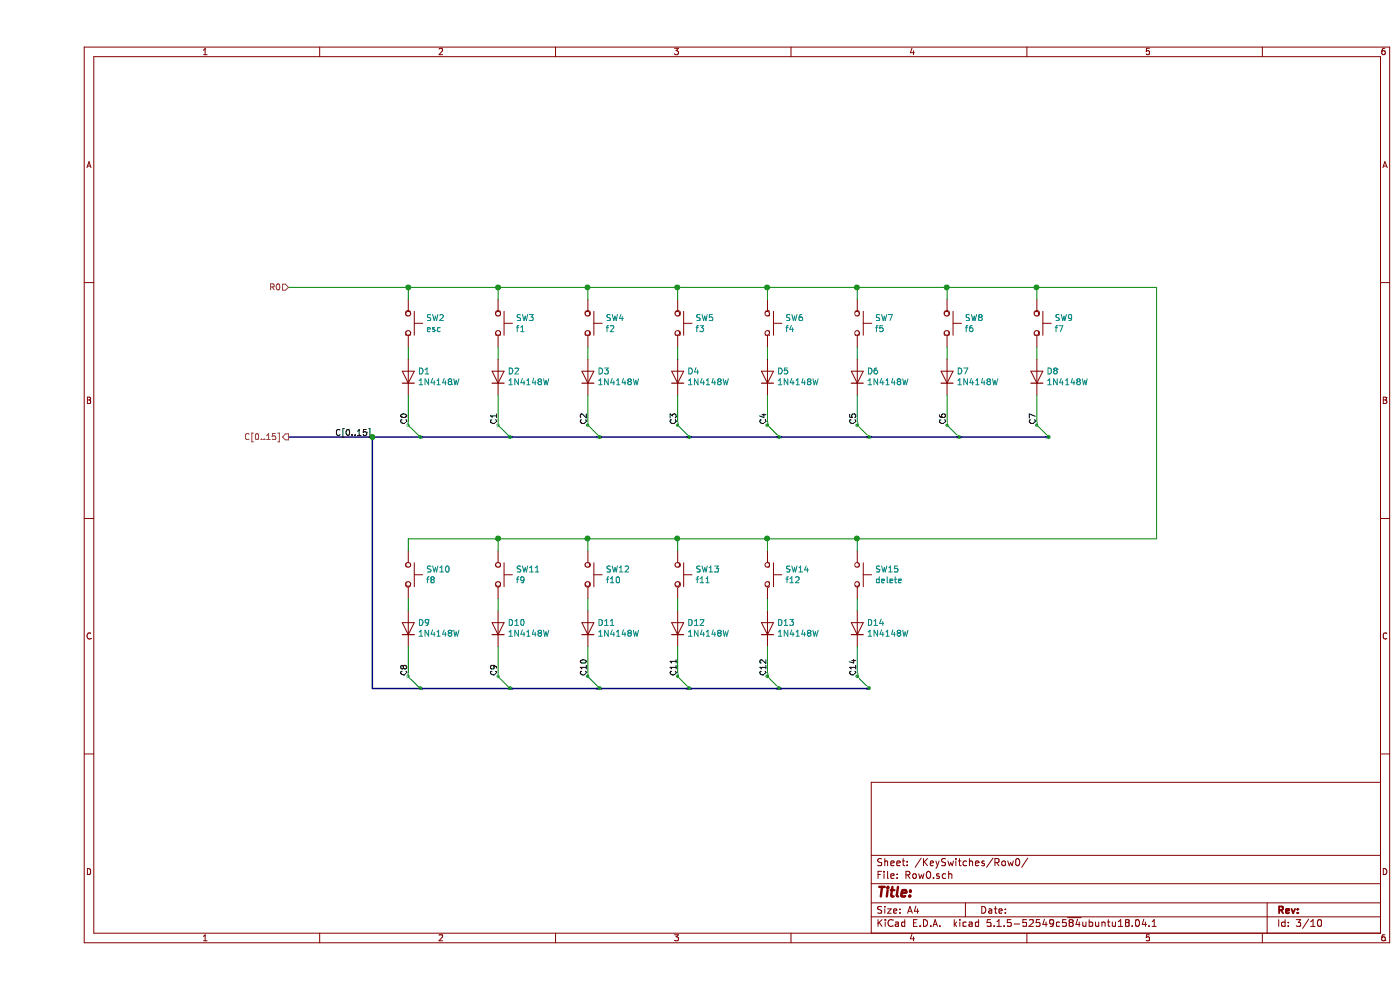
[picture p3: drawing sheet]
EESchema Schematic File Version 4
EELAYER 30 0
EELAYER END
$Descr A4 11693 8268
encoding utf-8
Sheet 3 10
Title ""
Date ""
Rev ""
Comp ""
Comment1 ""
Comment2 ""
Comment3 ""
Comment4 ""
$EndDescr
$Comp
L Switch:SW_Push SW?
U 1 1
P 3100 2700
AR Path="/5E697948/5E6D9949" Ref="SW?"  Part="1" 
AR Path="/5E697948/5E6CDE4B/5E6D9949" Ref="SW2"  Part="1" 
F 0 "SW2" V 3054 2848 50  0000 L CNN
F 1 "esc" V 3145 2848 50  0000 L CNN
F 2 "Button_Switch_Keyboard:SW_Cherry_MX_1.00u_PCB" H 3100 2900 50  0001 C CNN
F 3 "~" H 3100 2900 50  0001 C CNN
	1    3100 2700
	0    1    1    0   
$EndComp
$Comp
L Diode:1N4148W D?
U 1 1
P 3100 3150
AR Path="/5E697948/5E6D994F" Ref="D?"  Part="1" 
AR Path="/5E697948/5E6CDE4B/5E6D994F" Ref="D1"  Part="1" 
F 0 "D1" V 3146 3070 50  0000 R CNN
F 1 "1N4148W" V 3055 3070 50  0000 R CNN
F 2 "Diode_SMD:D_SOD-123" H 3100 2975 50  0001 C CNN
F 3 "https://www.vishay.com/docs/85748/1n4148w.pdf" H 3100 3150 50  0001 C CNN
	1    3100 3150
	0    -1   -1   0   
$EndComp
Wire Wire Line
	3100 2900 3100 3000
Text HLabel 2100 2400 0    50   Input ~ 0
R0
Wire Wire Line
	2100 2400 3100 2400
Wire Wire Line
	3100 2400 3100 2500
$Comp
L Switch:SW_Push SW?
U 1 1
P 3850 2700
AR Path="/5E697948/5E6D9959" Ref="SW?"  Part="1" 
AR Path="/5E697948/5E6CDE4B/5E6D9959" Ref="SW3"  Part="1" 
F 0 "SW3" V 3804 2848 50  0000 L CNN
F 1 "f1" V 3895 2848 50  0000 L CNN
F 2 "Button_Switch_Keyboard:SW_Cherry_MX_1.00u_PCB" H 3850 2900 50  0001 C CNN
F 3 "~" H 3850 2900 50  0001 C CNN
	1    3850 2700
	0    1    1    0   
$EndComp
$Comp
L Diode:1N4148W D?
U 1 1
P 3850 3150
AR Path="/5E697948/5E6D995F" Ref="D?"  Part="1" 
AR Path="/5E697948/5E6CDE4B/5E6D995F" Ref="D2"  Part="1" 
F 0 "D2" V 3896 3070 50  0000 R CNN
F 1 "1N4148W" V 3805 3070 50  0000 R CNN
F 2 "Diode_SMD:D_SOD-123" H 3850 2975 50  0001 C CNN
F 3 "https://www.vishay.com/docs/85748/1n4148w.pdf" H 3850 3150 50  0001 C CNN
	1    3850 3150
	0    -1   -1   0   
$EndComp
Wire Wire Line
	3850 2900 3850 3000
Wire Wire Line
	3850 2400 3850 2500
$Comp
L Switch:SW_Push SW?
U 1 1
P 4600 2700
AR Path="/5E697948/5E6D9967" Ref="SW?"  Part="1" 
AR Path="/5E697948/5E6CDE4B/5E6D9967" Ref="SW4"  Part="1" 
F 0 "SW4" V 4554 2848 50  0000 L CNN
F 1 "f2" V 4645 2848 50  0000 L CNN
F 2 "Button_Switch_Keyboard:SW_Cherry_MX_1.00u_PCB" H 4600 2900 50  0001 C CNN
F 3 "~" H 4600 2900 50  0001 C CNN
	1    4600 2700
	0    1    1    0   
$EndComp
$Comp
L Diode:1N4148W D?
U 1 1
P 4600 3150
AR Path="/5E697948/5E6D996D" Ref="D?"  Part="1" 
AR Path="/5E697948/5E6CDE4B/5E6D996D" Ref="D3"  Part="1" 
F 0 "D3" V 4646 3070 50  0000 R CNN
F 1 "1N4148W" V 4555 3070 50  0000 R CNN
F 2 "Diode_SMD:D_SOD-123" H 4600 2975 50  0001 C CNN
F 3 "https://www.vishay.com/docs/85748/1n4148w.pdf" H 4600 3150 50  0001 C CNN
	1    4600 3150
	0    -1   -1   0   
$EndComp
Wire Wire Line
	4600 2900 4600 3000
Wire Wire Line
	4600 2400 4600 2500
$Comp
L Switch:SW_Push SW?
U 1 1
P 5350 2700
AR Path="/5E697948/5E6D9975" Ref="SW?"  Part="1" 
AR Path="/5E697948/5E6CDE4B/5E6D9975" Ref="SW5"  Part="1" 
F 0 "SW5" V 5304 2848 50  0000 L CNN
F 1 "f3" V 5395 2848 50  0000 L CNN
F 2 "Button_Switch_Keyboard:SW_Cherry_MX_1.00u_PCB" H 5350 2900 50  0001 C CNN
F 3 "~" H 5350 2900 50  0001 C CNN
	1    5350 2700
	0    1    1    0   
$EndComp
$Comp
L Diode:1N4148W D?
U 1 1
P 5350 3150
AR Path="/5E697948/5E6D997B" Ref="D?"  Part="1" 
AR Path="/5E697948/5E6CDE4B/5E6D997B" Ref="D4"  Part="1" 
F 0 "D4" V 5396 3070 50  0000 R CNN
F 1 "1N4148W" V 5305 3070 50  0000 R CNN
F 2 "Diode_SMD:D_SOD-123" H 5350 2975 50  0001 C CNN
F 3 "https://www.vishay.com/docs/85748/1n4148w.pdf" H 5350 3150 50  0001 C CNN
	1    5350 3150
	0    -1   -1   0   
$EndComp
Wire Wire Line
	5350 2900 5350 3000
Wire Wire Line
	5350 2400 5350 2500
$Comp
L Switch:SW_Push SW?
U 1 1
P 6100 2700
AR Path="/5E697948/5E6D9983" Ref="SW?"  Part="1" 
AR Path="/5E697948/5E6CDE4B/5E6D9983" Ref="SW6"  Part="1" 
F 0 "SW6" V 6054 2848 50  0000 L CNN
F 1 "f4" V 6145 2848 50  0000 L CNN
F 2 "Button_Switch_Keyboard:SW_Cherry_MX_1.00u_PCB" H 6100 2900 50  0001 C CNN
F 3 "~" H 6100 2900 50  0001 C CNN
	1    6100 2700
	0    1    1    0   
$EndComp
$Comp
L Diode:1N4148W D?
U 1 1
P 6100 3150
AR Path="/5E697948/5E6D9989" Ref="D?"  Part="1" 
AR Path="/5E697948/5E6CDE4B/5E6D9989" Ref="D5"  Part="1" 
F 0 "D5" V 6146 3070 50  0000 R CNN
F 1 "1N4148W" V 6055 3070 50  0000 R CNN
F 2 "Diode_SMD:D_SOD-123" H 6100 2975 50  0001 C CNN
F 3 "https://www.vishay.com/docs/85748/1n4148w.pdf" H 6100 3150 50  0001 C CNN
	1    6100 3150
	0    -1   -1   0   
$EndComp
Wire Wire Line
	6100 2900 6100 3000
Wire Wire Line
	6100 2400 6100 2500
$Comp
L Switch:SW_Push SW?
U 1 1
P 6850 2700
AR Path="/5E697948/5E6D9991" Ref="SW?"  Part="1" 
AR Path="/5E697948/5E6CDE4B/5E6D9991" Ref="SW7"  Part="1" 
F 0 "SW7" V 6804 2848 50  0000 L CNN
F 1 "f5" V 6895 2848 50  0000 L CNN
F 2 "Button_Switch_Keyboard:SW_Cherry_MX_1.00u_PCB" H 6850 2900 50  0001 C CNN
F 3 "~" H 6850 2900 50  0001 C CNN
	1    6850 2700
	0    1    1    0   
$EndComp
$Comp
L Diode:1N4148W D?
U 1 1
P 6850 3150
AR Path="/5E697948/5E6D9997" Ref="D?"  Part="1" 
AR Path="/5E697948/5E6CDE4B/5E6D9997" Ref="D6"  Part="1" 
F 0 "D6" V 6896 3070 50  0000 R CNN
F 1 "1N4148W" V 6805 3070 50  0000 R CNN
F 2 "Diode_SMD:D_SOD-123" H 6850 2975 50  0001 C CNN
F 3 "https://www.vishay.com/docs/85748/1n4148w.pdf" H 6850 3150 50  0001 C CNN
	1    6850 3150
	0    -1   -1   0   
$EndComp
Wire Wire Line
	6850 2900 6850 3000
Wire Wire Line
	6850 2400 6850 2500
$Comp
L Switch:SW_Push SW?
U 1 1
P 7600 2700
AR Path="/5E697948/5E6D999F" Ref="SW?"  Part="1" 
AR Path="/5E697948/5E6CDE4B/5E6D999F" Ref="SW8"  Part="1" 
F 0 "SW8" V 7554 2848 50  0000 L CNN
F 1 "f6" V 7645 2848 50  0000 L CNN
F 2 "Button_Switch_Keyboard:SW_Cherry_MX_1.00u_PCB" H 7600 2900 50  0001 C CNN
F 3 "~" H 7600 2900 50  0001 C CNN
	1    7600 2700
	0    1    1    0   
$EndComp
$Comp
L Diode:1N4148W D?
U 1 1
P 7600 3150
AR Path="/5E697948/5E6D99A5" Ref="D?"  Part="1" 
AR Path="/5E697948/5E6CDE4B/5E6D99A5" Ref="D7"  Part="1" 
F 0 "D7" V 7646 3070 50  0000 R CNN
F 1 "1N4148W" V 7555 3070 50  0000 R CNN
F 2 "Diode_SMD:D_SOD-123" H 7600 2975 50  0001 C CNN
F 3 "https://www.vishay.com/docs/85748/1n4148w.pdf" H 7600 3150 50  0001 C CNN
	1    7600 3150
	0    -1   -1   0   
$EndComp
Wire Wire Line
	7600 2900 7600 3000
Wire Wire Line
	7600 2400 7600 2500
$Comp
L Switch:SW_Push SW?
U 1 1
P 8350 2700
AR Path="/5E697948/5E6D99AD" Ref="SW?"  Part="1" 
AR Path="/5E697948/5E6CDE4B/5E6D99AD" Ref="SW9"  Part="1" 
F 0 "SW9" V 8304 2848 50  0000 L CNN
F 1 "f7" V 8395 2848 50  0000 L CNN
F 2 "Button_Switch_Keyboard:SW_Cherry_MX_1.00u_PCB" H 8350 2900 50  0001 C CNN
F 3 "~" H 8350 2900 50  0001 C CNN
	1    8350 2700
	0    1    1    0   
$EndComp
$Comp
L Diode:1N4148W D?
U 1 1
P 8350 3150
AR Path="/5E697948/5E6D99B3" Ref="D?"  Part="1" 
AR Path="/5E697948/5E6CDE4B/5E6D99B3" Ref="D8"  Part="1" 
F 0 "D8" V 8396 3070 50  0000 R CNN
F 1 "1N4148W" V 8305 3070 50  0000 R CNN
F 2 "Diode_SMD:D_SOD-123" H 8350 2975 50  0001 C CNN
F 3 "https://www.vishay.com/docs/85748/1n4148w.pdf" H 8350 3150 50  0001 C CNN
	1    8350 3150
	0    -1   -1   0   
$EndComp
Wire Wire Line
	8350 2900 8350 3000
Wire Wire Line
	8350 2400 8350 2500
$Comp
L Switch:SW_Push SW?
U 1 1
P 3100 4800
AR Path="/5E697948/5E6D99BB" Ref="SW?"  Part="1" 
AR Path="/5E697948/5E6CDE4B/5E6D99BB" Ref="SW10"  Part="1" 
F 0 "SW10" V 3054 4948 50  0000 L CNN
F 1 "f8" V 3145 4948 50  0000 L CNN
F 2 "Button_Switch_Keyboard:SW_Cherry_MX_1.00u_PCB" H 3100 5000 50  0001 C CNN
F 3 "~" H 3100 5000 50  0001 C CNN
	1    3100 4800
	0    1    1    0   
$EndComp
$Comp
L Diode:1N4148W D?
U 1 1
P 3100 5250
AR Path="/5E697948/5E6D99C1" Ref="D?"  Part="1" 
AR Path="/5E697948/5E6CDE4B/5E6D99C1" Ref="D9"  Part="1" 
F 0 "D9" V 3146 5170 50  0000 R CNN
F 1 "1N4148W" V 3055 5170 50  0000 R CNN
F 2 "Diode_SMD:D_SOD-123" H 3100 5075 50  0001 C CNN
F 3 "https://www.vishay.com/docs/85748/1n4148w.pdf" H 3100 5250 50  0001 C CNN
	1    3100 5250
	0    -1   -1   0   
$EndComp
Wire Wire Line
	3100 5000 3100 5100
Wire Wire Line
	3100 4500 3100 4600
$Comp
L Switch:SW_Push SW?
U 1 1
P 3850 4800
AR Path="/5E697948/5E6D99C9" Ref="SW?"  Part="1" 
AR Path="/5E697948/5E6CDE4B/5E6D99C9" Ref="SW11"  Part="1" 
F 0 "SW11" V 3804 4948 50  0000 L CNN
F 1 "f9" V 3895 4948 50  0000 L CNN
F 2 "Button_Switch_Keyboard:SW_Cherry_MX_1.00u_PCB" H 3850 5000 50  0001 C CNN
F 3 "~" H 3850 5000 50  0001 C CNN
	1    3850 4800
	0    1    1    0   
$EndComp
$Comp
L Diode:1N4148W D?
U 1 1
P 3850 5250
AR Path="/5E697948/5E6D99CF" Ref="D?"  Part="1" 
AR Path="/5E697948/5E6CDE4B/5E6D99CF" Ref="D10"  Part="1" 
F 0 "D10" V 3896 5170 50  0000 R CNN
F 1 "1N4148W" V 3805 5170 50  0000 R CNN
F 2 "Diode_SMD:D_SOD-123" H 3850 5075 50  0001 C CNN
F 3 "https://www.vishay.com/docs/85748/1n4148w.pdf" H 3850 5250 50  0001 C CNN
	1    3850 5250
	0    -1   -1   0   
$EndComp
Wire Wire Line
	3850 5000 3850 5100
Wire Wire Line
	3850 4500 3850 4600
$Comp
L Switch:SW_Push SW?
U 1 1
P 4600 4800
AR Path="/5E697948/5E6D99D7" Ref="SW?"  Part="1" 
AR Path="/5E697948/5E6CDE4B/5E6D99D7" Ref="SW12"  Part="1" 
F 0 "SW12" V 4554 4948 50  0000 L CNN
F 1 "f10" V 4645 4948 50  0000 L CNN
F 2 "Button_Switch_Keyboard:SW_Cherry_MX_1.00u_PCB" H 4600 5000 50  0001 C CNN
F 3 "~" H 4600 5000 50  0001 C CNN
	1    4600 4800
	0    1    1    0   
$EndComp
$Comp
L Diode:1N4148W D?
U 1 1
P 4600 5250
AR Path="/5E697948/5E6D99DD" Ref="D?"  Part="1" 
AR Path="/5E697948/5E6CDE4B/5E6D99DD" Ref="D11"  Part="1" 
F 0 "D11" V 4646 5170 50  0000 R CNN
F 1 "1N4148W" V 4555 5170 50  0000 R CNN
F 2 "Diode_SMD:D_SOD-123" H 4600 5075 50  0001 C CNN
F 3 "https://www.vishay.com/docs/85748/1n4148w.pdf" H 4600 5250 50  0001 C CNN
	1    4600 5250
	0    -1   -1   0   
$EndComp
Wire Wire Line
	4600 5000 4600 5100
Wire Wire Line
	4600 4500 4600 4600
$Comp
L Switch:SW_Push SW?
U 1 1
P 5350 4800
AR Path="/5E697948/5E6D99E5" Ref="SW?"  Part="1" 
AR Path="/5E697948/5E6CDE4B/5E6D99E5" Ref="SW13"  Part="1" 
F 0 "SW13" V 5304 4948 50  0000 L CNN
F 1 "f11" V 5395 4948 50  0000 L CNN
F 2 "Button_Switch_Keyboard:SW_Cherry_MX_1.00u_PCB" H 5350 5000 50  0001 C CNN
F 3 "~" H 5350 5000 50  0001 C CNN
	1    5350 4800
	0    1    1    0   
$EndComp
$Comp
L Diode:1N4148W D?
U 1 1
P 5350 5250
AR Path="/5E697948/5E6D99EB" Ref="D?"  Part="1" 
AR Path="/5E697948/5E6CDE4B/5E6D99EB" Ref="D12"  Part="1" 
F 0 "D12" V 5396 5170 50  0000 R CNN
F 1 "1N4148W" V 5305 5170 50  0000 R CNN
F 2 "Diode_SMD:D_SOD-123" H 5350 5075 50  0001 C CNN
F 3 "https://www.vishay.com/docs/85748/1n4148w.pdf" H 5350 5250 50  0001 C CNN
	1    5350 5250
	0    -1   -1   0   
$EndComp
Wire Wire Line
	5350 5000 5350 5100
Wire Wire Line
	5350 4500 5350 4600
$Comp
L Switch:SW_Push SW?
U 1 1
P 6100 4800
AR Path="/5E697948/5E6D99F3" Ref="SW?"  Part="1" 
AR Path="/5E697948/5E6CDE4B/5E6D99F3" Ref="SW14"  Part="1" 
F 0 "SW14" V 6054 4948 50  0000 L CNN
F 1 "f12" V 6145 4948 50  0000 L CNN
F 2 "Button_Switch_Keyboard:SW_Cherry_MX_1.00u_PCB" H 6100 5000 50  0001 C CNN
F 3 "~" H 6100 5000 50  0001 C CNN
	1    6100 4800
	0    1    1    0   
$EndComp
$Comp
L Diode:1N4148W D?
U 1 1
P 6100 5250
AR Path="/5E697948/5E6D99F9" Ref="D?"  Part="1" 
AR Path="/5E697948/5E6CDE4B/5E6D99F9" Ref="D13"  Part="1" 
F 0 "D13" V 6146 5170 50  0000 R CNN
F 1 "1N4148W" V 6055 5170 50  0000 R CNN
F 2 "Diode_SMD:D_SOD-123" H 6100 5075 50  0001 C CNN
F 3 "https://www.vishay.com/docs/85748/1n4148w.pdf" H 6100 5250 50  0001 C CNN
	1    6100 5250
	0    -1   -1   0   
$EndComp
Wire Wire Line
	6100 5000 6100 5100
Wire Wire Line
	6100 4500 6100 4600
$Comp
L Switch:SW_Push SW?
U 1 1
P 6850 4800
AR Path="/5E697948/5E6D9A01" Ref="SW?"  Part="1" 
AR Path="/5E697948/5E6CDE4B/5E6D9A01" Ref="SW15"  Part="1" 
F 0 "SW15" V 6804 4948 50  0000 L CNN
F 1 "delete" V 6895 4948 50  0000 L CNN
F 2 "Button_Switch_Keyboard:SW_Cherry_MX_1.00u_PCB" H 6850 5000 50  0001 C CNN
F 3 "~" H 6850 5000 50  0001 C CNN
	1    6850 4800
	0    1    1    0   
$EndComp
$Comp
L Diode:1N4148W D?
U 1 1
P 6850 5250
AR Path="/5E697948/5E6D9A07" Ref="D?"  Part="1" 
AR Path="/5E697948/5E6CDE4B/5E6D9A07" Ref="D14"  Part="1" 
F 0 "D14" V 6896 5170 50  0000 R CNN
F 1 "1N4148W" V 6805 5170 50  0000 R CNN
F 2 "Diode_SMD:D_SOD-123" H 6850 5075 50  0001 C CNN
F 3 "https://www.vishay.com/docs/85748/1n4148w.pdf" H 6850 5250 50  0001 C CNN
	1    6850 5250
	0    -1   -1   0   
$EndComp
Wire Wire Line
	6850 5000 6850 5100
Wire Wire Line
	6850 4500 6850 4600
Wire Wire Line
	3100 2400 3850 2400
Connection ~ 3100 2400
Connection ~ 3850 2400
Wire Wire Line
	3850 2400 4600 2400
Connection ~ 4600 2400
Wire Wire Line
	4600 2400 5350 2400
Connection ~ 5350 2400
Wire Wire Line
	5350 2400 6100 2400
Connection ~ 6100 2400
Wire Wire Line
	6100 2400 6850 2400
Connection ~ 6850 2400
Wire Wire Line
	6850 2400 7600 2400
Connection ~ 7600 2400
Wire Wire Line
	7600 2400 8350 2400
Connection ~ 3850 4500
Wire Wire Line
	3850 4500 3100 4500
Connection ~ 4600 4500
Wire Wire Line
	4600 4500 3850 4500
Connection ~ 5350 4500
Wire Wire Line
	5350 4500 4600 4500
Connection ~ 6100 4500
Wire Wire Line
	6100 4500 5350 4500
Wire Wire Line
	6850 4500 6100 4500
Wire Wire Line
	3850 3300 3850 3550
Wire Wire Line
	4600 3300 4600 3550
Wire Wire Line
	5350 3300 5350 3550
Wire Wire Line
	6100 3300 6100 3550
Wire Wire Line
	6850 3300 6850 3550
Wire Wire Line
	7600 3300 7600 3550
Wire Wire Line
	8350 3300 8350 3550
Wire Wire Line
	3100 5400 3100 5650
Wire Wire Line
	3850 5400 3850 5650
Wire Wire Line
	4600 5400 4600 5650
Wire Wire Line
	5350 5400 5350 5650
Wire Wire Line
	6100 5400 6100 5650
Wire Wire Line
	6850 5400 6850 5650
Text Label 3850 3550 1    50   ~ 0
C1
Text Label 4600 3550 1    50   ~ 0
C2
Text Label 5350 3550 1    50   ~ 0
C3
Text Label 6100 3550 1    50   ~ 0
C4
Text Label 6850 3550 1    50   ~ 0
C5
Text Label 7600 3550 1    50   ~ 0
C6
Text Label 8350 3550 1    50   ~ 0
C7
Text Label 3100 5650 1    50   ~ 0
C8
Text Label 3850 5650 1    50   ~ 0
C9
Text Label 4600 5650 1    50   ~ 0
C10
Text Label 5350 5650 1    50   ~ 0
C11
Text Label 6100 5650 1    50   ~ 0
C12
Text Label 6850 5650 1    50   ~ 0
C14
Entry Wire Line
	3100 3550 3200 3650
Entry Wire Line
	3850 3550 3950 3650
Entry Wire Line
	4600 3550 4700 3650
Entry Wire Line
	5350 3550 5450 3650
Entry Wire Line
	6100 3550 6200 3650
Entry Wire Line
	6850 3550 6950 3650
Entry Wire Line
	7600 3550 7700 3650
Entry Wire Line
	8350 3550 8450 3650
Entry Wire Line
	3100 5650 3200 5750
Entry Wire Line
	3850 5650 3950 5750
Entry Wire Line
	4600 5650 4700 5750
Entry Wire Line
	5350 5650 5450 5750
Entry Wire Line
	6100 5650 6200 5750
Entry Wire Line
	6850 5650 6950 5750
Wire Bus Line
	2800 3650 2800 5750
Wire Bus Line
	2100 3650 2800 3650
Connection ~ 2800 3650
Text HLabel 2100 3650 0    50   Output ~ 0
C[0..15]
Wire Wire Line
	3100 3300 3100 3550
Text Label 3100 3550 1    50   ~ 0
C0
Text Label 2800 3650 2    50   ~ 0
C[0..15]
Connection ~ 6850 4500
Wire Wire Line
	6850 4500 9350 4500
Wire Wire Line
	9350 2400 9350 4500
Connection ~ 8350 2400
Wire Wire Line
	8350 2400 9350 2400
Wire Bus Line
	2800 5750 6950 5750
Wire Bus Line
	2800 3650 8450 3650
$EndSCHEMATC
